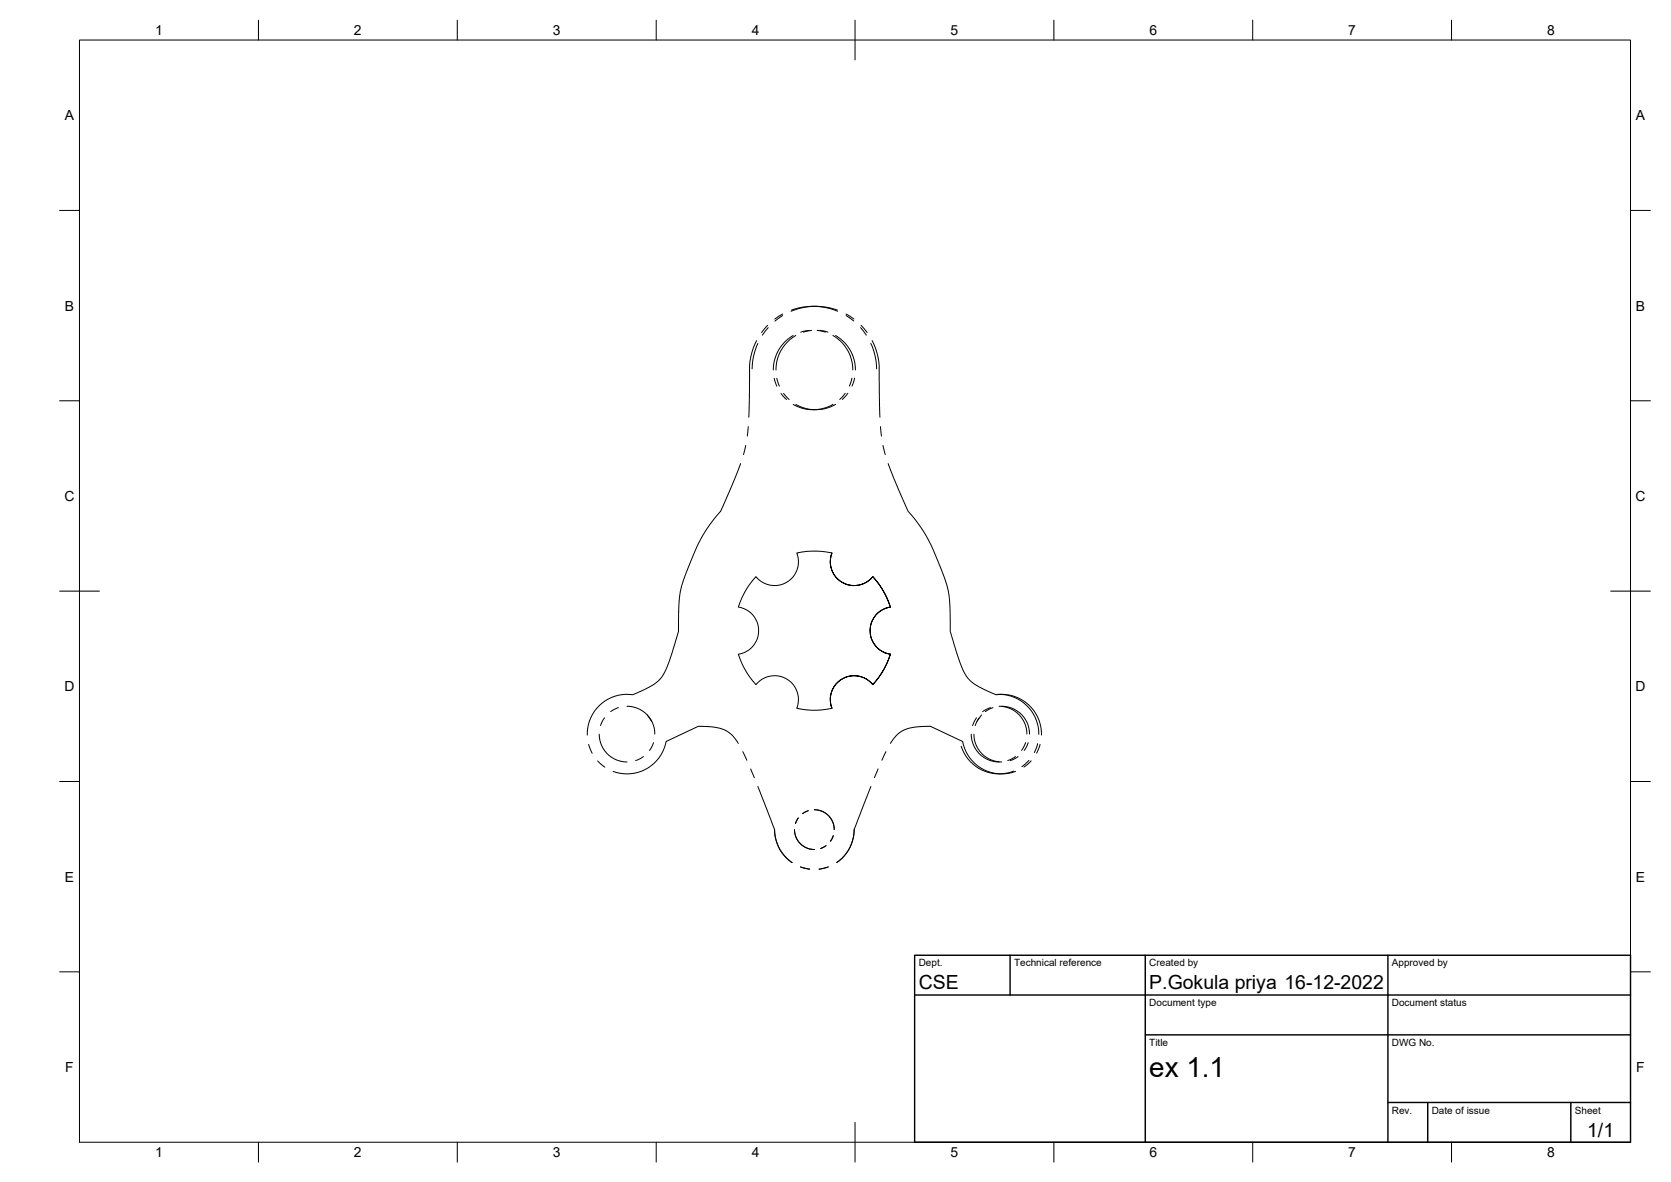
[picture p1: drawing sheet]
<svg xmlns="http://www.w3.org/2000/svg" width="420mm" height="297mm" viewBox="0 0 420 297" stroke-linecap="round" stroke-linejoin="round" font-family="sans-serif">
<!-- layer: Reference -->
<g fill="none" stroke="#000" stroke-width=".25">
<path d="M196.8 79.3l-2 1.4M196.8 78.9l-2 1.3M199 77.9a15.8 15.8 0 0 1 11.6 .3M210.5 77.9a16 16 0 0 0-11.6 .3M212.7 78.9l2 1.3M212.7 79.3l2 1.4M190.2 85.6a20.1 20.1 0 0 0-1.7 9.4l-.2 9.8M190.5 86.3l-1 3-.4 3.4M193 81.8l-1.5 1.8M193.1 82.3l-1.4 1.9M194.7 95.1l.6 2M195.3 95.1l.7 2"/>
<path d="M196.4 98.9l1.4 1.5M197 98.9l1.4 1.5M199.4 84.3a10 10 0 0 0-5 8.7M200.1 84.3a9.9 9.9 0 0 0-5 8.7M203.4 83l-2.1 .5M204 83l-2 .5M205.5 83l2 .5M206.1 83l2.1 .5M209.4 84.3a10 10 0 0 1 5 8.7M210.1 84.3a10.1 10.1 0 0 1 5 8.7M212.5 98.8l-1.4 1.6M213.2 98.8l-1.4 1.6"/>
<path d="M214.2 95l-.6 2M214.9 95l-.7 2M216.4 82.3l1.4 1.9M216.5 81.8l1.5 1.8M219 86.3l1 3 .4 3.4M219.3 85.6a20.2 20.2 0 0 1 1.8 9.4l.2 9.8M186.2 116.5l-1.5 3.8-3.3 7.8a46.3 46.3 0 0 0-7.8 13.1l-1.7 4.6-.9 2.9-.3 3.1-.1 5a14.7 14.7 0 0 1-1.1 5.7l-1.8 5.2-1.5 2.8-2 1.6-4.9 2.4a10.2 10.2 0 0 0-11.6 10.2M187.5 111.9l-.6 2.3M188.2 107.2l-.3 2.4M209.4 101.6a10 10 0 0 1-9.9 0M210.1 101.6a10 10 0 0 1-10 0M221.4 107.2l.2 2.4"/>
<path d="M222 111.9l.6 2.3M223.3 116.5l1.5 3.8 3.4 7.8a46.3 46.3 0 0 1 7.7 13.1l1.8 4.6 .8 2.9 .3 3.1 .1 5a14.7 14.7 0 0 0 1.2 5.7l1.7 5.2 1.6 2.8 1.9 1.6 4.9 2.4a10.2 10.2 0 0 1 11.7 10.2M209.2 139a6 6 0 0 0 2.6 7.4 6 6 0 0 0 7.7-1.5 6 6 0 0 1-7.7 1.5 6 6 0 0 1-2.6-7.4l-3.8-.5-2.5 .1-2.6 .4a6 6 0 0 1-2.5 7.4 6 6 0 0 1-7.7-1.5l-2.3 3-1.2 2.3-.9 2.4a6 6 0 0 1 5.1 5.9 6 6 0 0 1-5.1 5.9l.9 2.4 1.2 2.2 2.3 3a6 6 0 0 1 7.7-1.4 6 6 0 0 1 2.5 7.4l3.8 .5 2.6-.1 2.5-.4a6 6 0 0 1 2.6-7.4 6 6 0 0 1 7.7 1.4l2.3-3 1.2-2.2 .9-2.4-.9 2.4-1.2 2.2-2.3 3a6 6 0 0 0-7.7-1.4 6 6 0 0 0-2.6 7.4M219.5 144.9l2.3 3 1.2 2.3 .9 2.4-.9-2.4-1.2-2.3zM220.7 154.1l1.2-.9 2-.6a6 6 0 0 0-5.1 5.9 6 6 0 0 0 5.1 5.9 6 6 0 0 1-4.9-4.2 6 6 0 0 1 1.7-6.1zM155.5 177.8l-2 1M157.6 177.5a7 7 0 0 1 7.1 7M162.7 179.6l1.2 1.7M246.8 179.6l-1.1 1.7M249 177.8l-1.9 1M249.7 177.8l-1.9 1M250.6 174.5a10 10 0 0 1 10.6 10"/>
<path d="M251.2 177.5a7 7 0 0 1 7 7M251.9 177.5a7 7 0 0 1 7 7M148 187.1l.9 2.2M150.3 191.2l1.8 1.6M150.7 184.5a7 7 0 0 0 7 7M152 180.4l-1 1.9M161.8 190.1l-2 1M164.3 186.6l-1 2M185.6 186.8l-.3-.5a8.5 8.5 0 0 0-7.9-3.7l-1.8-.1-8.1 3.8a10 10 0 0 1-13.3 7.6M186.8 188.9l1 2.2M188.7 193.2l1 2.2M190.6 197.6l3.5 9.2a8.3 8.3 0 0 1 .8 3.5 9.9 9.9 0 0 0 4.3 6.5 10 10 0 0 1-4.4-8.3"/>
<path d="M219 197.6l-3.6 9.2a8.3 8.3 0 0 0-.8 3.5 9.8 9.8 0 0 1-4.2 6.5M220.8 193.2l-.9 2.2M222.8 188.9l-1.1 2.2M223.9 186.8l.3-.5a8.5 8.5 0 0 1 7.9-3.7l1.9-.1 8 3.8a10 10 0 0 0 13.4 7.6M241.7 187.5a10 10 0 0 0 13.2 6.3M244.2 184.5a7 7 0 0 0 7 7M244.9 184.5a7 7 0 0 0 7 7M245.5 180.4l-.9 1.9M246.2 180.4l-1 1.9M255.3 190.1l-1.9 1M256 190.1l-2 1M257.9 186.6l-1 2"/>
<path d="M258.5 186.6l-1 2M258.7 191.1l-1.8 1.6M259.3 191.2l-1.8 1.6M260.9 186.9l-.8 2.2M261.5 187.1l-.9 2.2M199.8 208.5a5 5 0 0 0 5 5M200.7 205.6l-.7 1.4M201.3 217.9l2.3 .5M203.2 203.7l-1.4 .8M204.8 203.5a5 5 0 0 1 5 5M207.7 212.5l-1.4 .7M208.3 217.9l-2.3 .5"/>
<path d="M209.5 210l-.7 1.4"/>
</g>
<!-- layer: BORDER -->
<g fill="none" stroke="#000" stroke-width=".25">
<path d="M20 10.1h390v276.9h-390zM65 5.1v5M115 5.1v5M165 5.1v5M215 5.1v10M265 5.1v5M315 5.1v5M365 5.1v5M15 52.9h5M410 52.9h5M15 100.7h5M410 100.7h5"/>
<path d="M15 148.6h10M405 148.6h10M15 196.4h5M410 196.4h5M15 244.2h5M410 244.2h5M65 287v5M115 287v5M165 287v5M215 282.1v9.9M265 287v5M315 287v5"/>
<path d="M365 287v5"/>
</g>
<!-- layer: TITLEBLOCK -->
<path d="M230 240.1h180v46.9h-180zM230 250h180M254 240.1v9.9M288 240.1v46.9M349 240.1v46.9M288 260.1h122M349 277.1h61M359 277.1v9.9M395 277.1v9.9" fill="none" stroke="#000" stroke-width=".36"/>
<text font-size="7" x="289" y="270.6">ex 1.1</text>
<g font-size="4.9">
<text x="231" y="248.5">CSE</text>
<text x="289" y="248.5">P.Gokula priya 16-12-2022</text>
<text x="399.1" y="285.7">1/1</text>
</g>
<g font-size="3.5">
<text x="39" y="8.8">1</text>
<text x="89" y="8.8">2</text>
<text x="139" y="8.8">3</text>
<text x="189" y="8.8">4</text>
<text x="239" y="8.8">5</text>
<text x="289" y="8.8">6</text>
<text x="339" y="8.8">7</text>
<text x="389" y="8.8">8</text>
<text x="16.3" y="30.2">A</text>
<text x="411.3" y="30.2">A</text>
<text x="16.3" y="78">B</text>
<text x="411.3" y="78">B</text>
<text x="16.2" y="125.9">C</text>
<text x="411.2" y="125.9">C</text>
<text x="16.2" y="173.7">D</text>
<text x="411.2" y="173.7">D</text>
<text x="16.3" y="221.6">E</text>
<text x="411.3" y="221.6">E</text>
<text x="16.4" y="269.4">F</text>
<text x="411.4" y="269.4">F</text>
<text x="39" y="290.8">1</text>
<text x="89" y="290.8">2</text>
<text x="139" y="290.8">3</text>
<text x="189" y="290.8">4</text>
<text x="239" y="290.8">5</text>
<text x="289" y="290.8">6</text>
<text x="339" y="290.8">7</text>
<text x="389" y="290.8">8</text>
</g>
<g font-size="2.5">
<text x="231" y="242.9">Dept.</text>
<text x="255" y="242.9">Technical reference</text>
<text x="289" y="242.9">Created by</text>
<text x="350" y="242.9">Approved by</text>
<text x="289" y="252.8">Document type</text>
<text x="350" y="252.8">Document status</text>
<text x="289" y="262.9">Title</text>
<text x="350" y="262.9">DWG No.</text>
<text x="350" y="279.9">Rev.</text>
<text x="360" y="279.9">Date of issue</text>
<text x="396" y="279.9">Sheet</text>
</g>
</svg>
